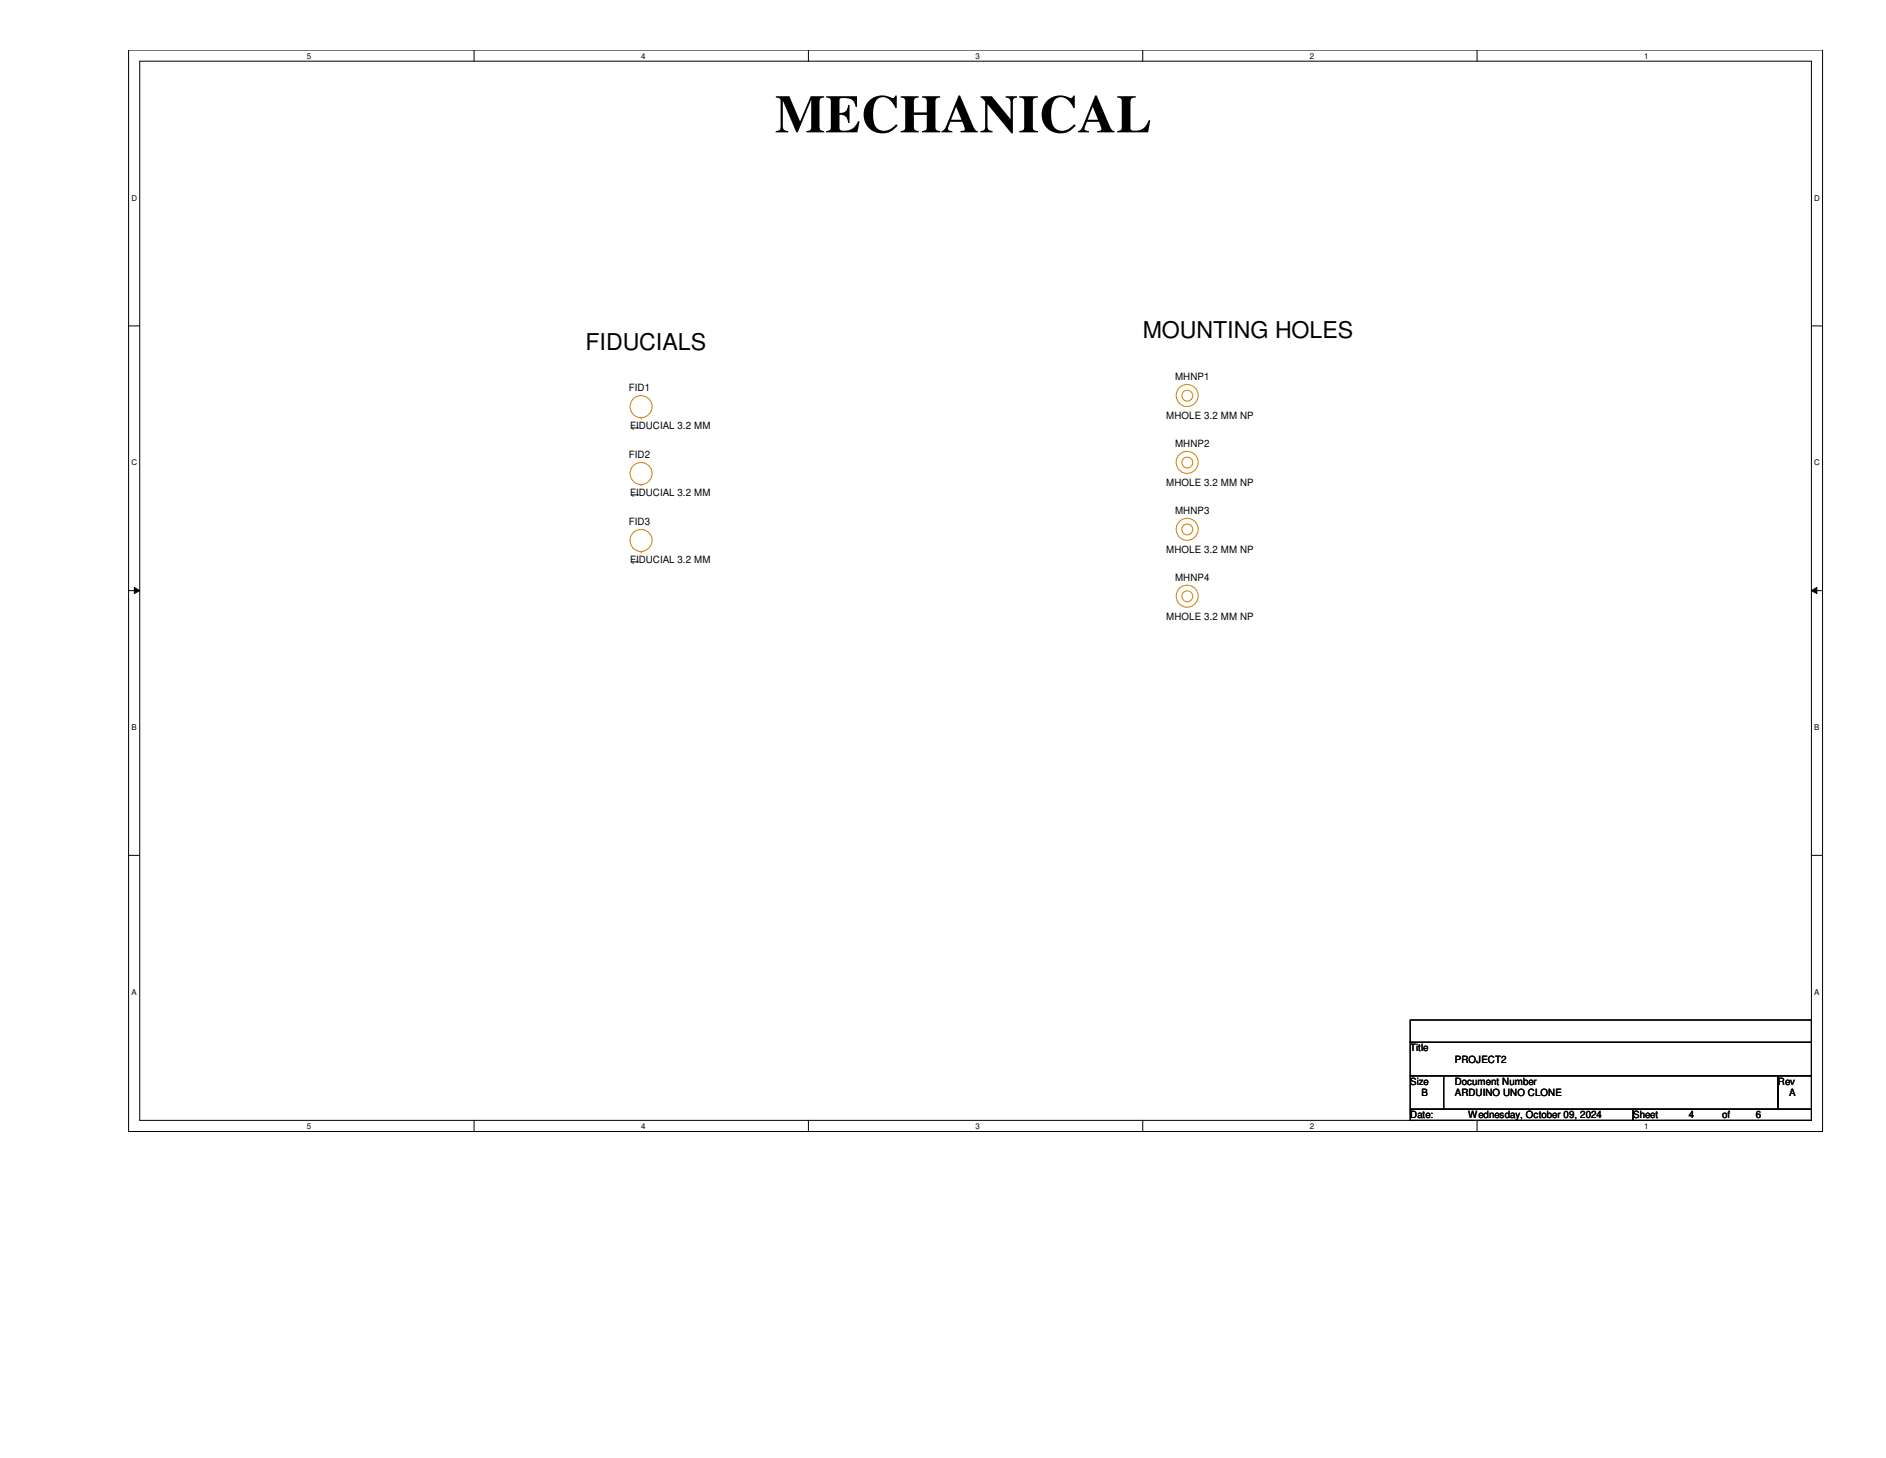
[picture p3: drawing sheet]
<svg xmlns="http://www.w3.org/2000/svg" width="279mm" height="216mm" viewBox="0 0 279 216" stroke-linecap="round" stroke-linejoin="round" font-family="sans-serif">
<path d="M19.1 7.4h250.9v160.2h-250.9zM20.7 9.1h247.7v156.8h-247.7z" fill="none" stroke="#000" stroke-width=".15"/>
<g fill="#fff">
<path d="M45.5 7.6h.6v1.3h-.6z"/>
<path d="M45.5 166.1h.6v1.3h-.6z"/>
</g>
<path d="M70.2 7.4v1.7M70.2 165.9v1.7" fill="none" stroke="#000" stroke-width=".15"/>
<g fill="#fff">
<path d="M95 7.6h.6v1.3h-.6z"/>
<path d="M95 166.1h.6v1.3h-.6z"/>
</g>
<path d="M119.8 7.4v1.7M119.8 165.9v1.7" fill="none" stroke="#000" stroke-width=".15"/>
<g fill="#fff">
<path d="M144.5 7.6h.6v1.3h-.6z"/>
<path d="M144.5 166.1h.6v1.3h-.6z"/>
</g>
<path d="M169.3 7.4v1.7M169.3 165.9v1.7" fill="none" stroke="#000" stroke-width=".15"/>
<g fill="#fff">
<path d="M194.1 7.6h.5v1.3h-.5z"/>
<path d="M194.1 166.1h.5v1.3h-.5z"/>
</g>
<path d="M218.8 7.4v1.7M218.8 165.9v1.7" fill="none" stroke="#000" stroke-width=".15"/>
<g fill="#fff">
<path d="M243.6 7.6h.6v1.3h-.6z"/>
<path d="M243.6 166.1h.6v1.3h-.6z"/>
<path d="M19.5 28.7h.8v1.3h-.8z"/>
<path d="M268.8 28.7h.8v1.3h-.8z"/>
<path d="M19.5 67.9h.8v1.3h-.8z"/>
<path d="M268.8 67.9h.8v1.3h-.8z"/>
</g>
<path d="M19.1 48.3h1.6M268.4 48.3h1.6" fill="none" stroke="#000" stroke-width=".15"/>
<g fill="#fff">
<path d="M19.5 107.1h.7v1.3h-.7z"/>
<path d="M268.8 107.1h.7v1.3h-.7z"/>
</g>
<path d="M19.1 87.5h1.6M19.9 87l.8 .5-.8 .4zM268.4 87.5l.8-.5v.9zM268.4 87.5h1.6" fill="none" stroke="#000" stroke-width=".15"/>
<path d="M19.9 87l.8 .5-.8 .4zM268.4 87.5l.8-.5v.9z" fill="#000"/>
<g fill="#fff">
<path d="M19.5 146.3h.7v1.3h-.7z"/>
<path d="M268.8 146.3h.7v1.3h-.7z"/>
</g>
<path d="M19.1 126.7h1.6M268.4 126.7h1.6M208.9 151h59.5v3.3h-59.5zM208.9 154.3h59.5v5h-59.5zM208.9 159.3h5v5h-5zM213.9 159.3h49.5v5h-49.5zM263.4 159.3h5v5h-5zM208.9 164.3h33v1.6h-33zM241.9 164.3h26.5v1.6h-26.5z" fill="none" stroke="#000" stroke-width=".15"/>
<g fill="none" stroke="#cc8006" stroke-width=".15">
<circle cx="175.9" cy="58.6" r="1.63"/>
<circle cx="175.9" cy="58.6" r=".81"/>
<circle cx="95" cy="70.1" r="1.63"/>
<circle cx="95" cy="60.2" r="1.63"/>
<circle cx="175.9" cy="68.5" r="1.63"/>
<circle cx="175.9" cy="78.4" r="1.63"/>
<circle cx="175.9" cy="68.5" r=".81"/>
<circle cx="175.9" cy="78.4" r=".81"/>
<circle cx="95" cy="80" r="1.63"/>
<circle cx="175.9" cy="88.3" r="1.63"/>
<circle cx="175.9" cy="88.3" r=".81"/>
</g>
<path d="M95 61.9h.1M95 71.8h.1M95 81.7h.1" fill="none" stroke="#a84" stroke-width=".15"/>
<text font-size="7.9" x="114.8" y="19.6">MECHANICAL</text>
<g font-size="3.4">
<text x="86.7" y="51.8">FIDUCIALS</text>
<text x="169.3" y="50.1">MOUNTING HOLES</text>
</g>
<g font-size="1.5">
<text x="93.2" y="58">FID1</text>
<text x="174.1" y="56.3">MHNP1</text>
<text x="93.3" y="63.6">FIDUCIAL 3.2 MM</text>
<text x="94.6" y="63.9" transform="rotate(-90 94.6 63.9)">1</text>
<text x="172.8" y="62.1">MHOLE 3.2 MM NP</text>
<text x="93.2" y="67.9">FID2</text>
<text x="174.1" y="66.2">MHNP2</text>
<text x="93.2" y="77.8">FID3</text>
<text x="93.3" y="73.5">FIDUCIAL 3.2 MM</text>
<text x="94.6" y="73.8" transform="rotate(-90 94.6 73.8)">1</text>
<text x="172.8" y="72">MHOLE 3.2 MM NP</text>
<text x="174.1" y="76.1">MHNP3</text>
<text x="93.3" y="83.4">FIDUCIAL 3.2 MM</text>
<text x="94.6" y="83.7" transform="rotate(-90 94.6 83.7)">1</text>
<text x="172.8" y="81.9">MHOLE 3.2 MM NP</text>
<text x="174.1" y="86">MHNP4</text>
<text x="172.8" y="91.8">MHOLE 3.2 MM NP</text>
<text x="208.9" y="155.7">Title</text>
<text x="208.9" y="160.7">Size</text>
<text x="215.5" y="160.7">Document Number</text>
<text x="215.5" y="157.4">PROJECT2</text>
<text x="263.4" y="160.7">Rev</text>
<text x="208.9" y="165.6">Date:</text>
<text x="210.6" y="162.3">B</text>
<text x="215.5" y="162.3">ARDUINO UNO CLONE</text>
<text x="217.5" y="165.6">Wednesday, October 09, 2024</text>
<text x="241.9" y="165.6">Sheet</text>
<text x="250.2" y="165.6">4</text>
<text x="255.1" y="165.6">of</text>
<text x="260.1" y="165.6">6</text>
<text x="265" y="162.3">A</text>
</g>
<g font-size="1.2">
<text x="45.5" y="8.7">5</text>
<text x="95" y="8.7">4</text>
<text x="144.5" y="8.7">3</text>
<text x="194.1" y="8.7">2</text>
<text x="243.6" y="8.7">1</text>
<text x="19.5" y="29.7">D</text>
<text x="268.8" y="29.7">D</text>
<text x="19.5" y="68.9">C</text>
<text x="268.8" y="68.9">C</text>
<text x="19.5" y="108.1">B</text>
<text x="268.8" y="108.1">B</text>
<text x="19.5" y="147.3">A</text>
<text x="268.8" y="147.3">A</text>
<text x="45.5" y="167.2">5</text>
<text x="95" y="167.2">4</text>
<text x="144.5" y="167.2">3</text>
<text x="194.1" y="167.2">2</text>
<text x="243.6" y="167.2">1</text>
</g>
</svg>
